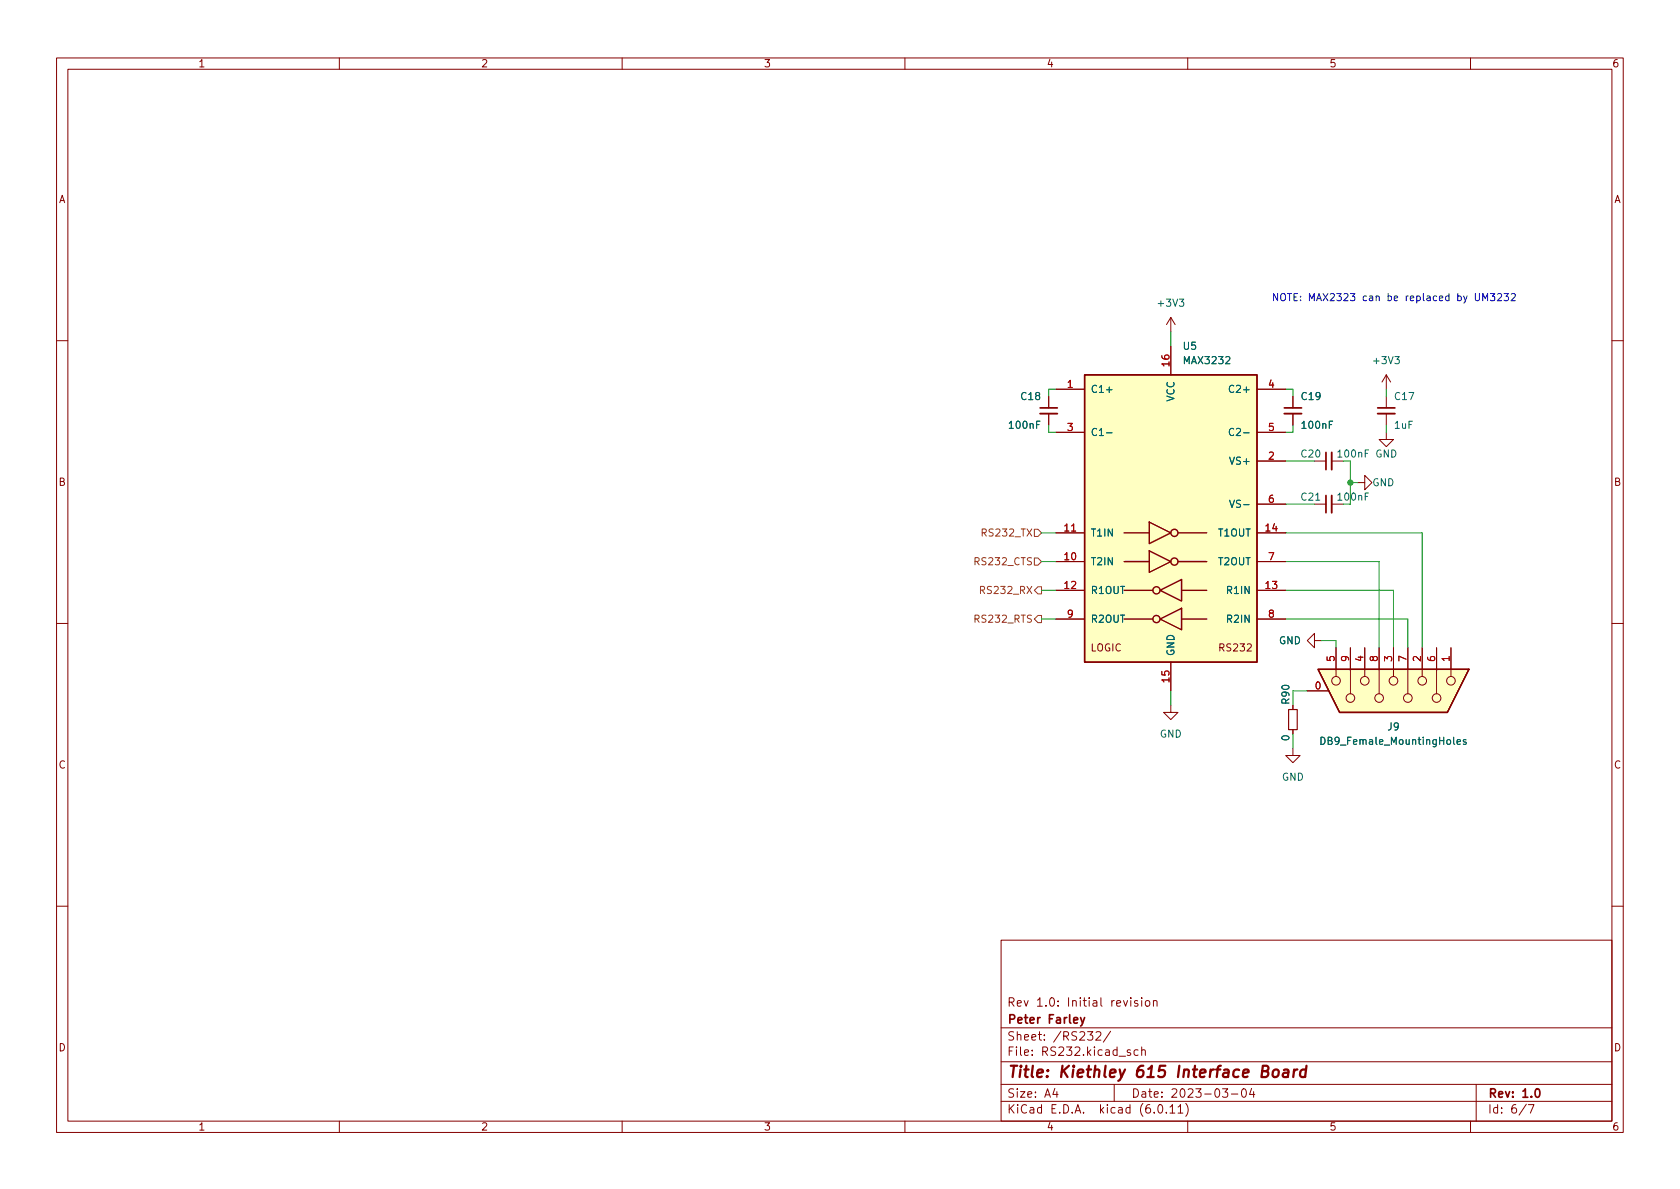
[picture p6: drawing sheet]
<svg xmlns="http://www.w3.org/2000/svg" width="297mm" height="210mm" viewBox="0 0 297 210" stroke-linecap="round" stroke-linejoin="round" font-family="sans-serif">
<g fill="none" stroke="#840000" stroke-width=".18">
<path d="M10 10.2h277v190.1h-277zM12 12.2h273v186.1h-273zM60 10.2v2M110 10.2v2M160 10.2v2M210 10.2v2M260 10.2v2M207 56.1v2.6M207 56.1l-.8 1.3M207 56.1l.8 1.3M10 60.2h2M185.4 70.1v2"/>
<path d="M185.4 73.1v2.1M186.7 68.8h5.1M186.7 76.4h5.1M207 61.2v5.1M222.2 68.8h5.1M222.2 76.4h5.1M228.6 70.1v2M228.6 73.1v2.1M245.1 76.4v1.3h1.3l-1.3 1.3-1.3-1.3h1.3M245.1 66.3l-.8 1.3M245.1 66.3v2.5M245.1 70.1v2"/>
<path d="M245.1 73.1v2.1M245.1 66.3l.8 1.3M285 60.2h2M186.7 99.3h5.1M186.7 94.2h5.1M222.2 89.1h5.1M222.2 99.3h5.1M222.2 94.2h5.1M222.2 81.5h5.1M232.4 89.1h2M232.4 81.5h2M235.5 89.1h2"/>
<path d="M235.5 81.5h2M240 85.3h1.3v-1.2l1.3 1.2-1.3 1.3v-1.3M10 110.2h2M186.7 104.4h5.1M186.7 109.5h5.1M207 117.1v5.1M220.5 114l.5-.1 .3 .3-.8 .9h.8M222.2 104.4h5.1M222.2 109.5h5.1M232.4 113.3v-1.3l-1.3 1.3 1.3 1.2v-1.2h1.3M236.2 114.5v5.1M238.8 114.5v8.2"/>
<path d="M241.3 114.5v5.1M243.8 114.5v8.2M246.4 114.5v5.1M248.9 114.5v8.2M251.5 114.5v5.1M254 114.5v8.2M256.5 114.5v5.1M285 110.2h2M207 124.7v1.3h1.3l-1.3 1.2-1.3-1.2h1.3M228.6 132.3v1.3h1.3l-1.3 1.3-1.3-1.3h1.3M228.6 124.7v.8M228.6 129v.8"/>
<path d="M231.1 122.2h3.8M10 160.2h2M177 166.3h108v32h-108zM194.6 176.4v1.3l.3 .2M203.9 177.1l.2-.2 .4 .1 .1 .9M285 160.2h2M60 198.3v2M110 198.3v2M160 198.3v2M177 194.8h108M177 191.8h108M177 187.8h108"/>
<path d="M177 181.8h108M182.5 186.5v.1M182.5 185.7v.1M184.6 183.8v.1M184.6 183v.1M193.8 182.6l.6-.2 .2 .2v.3l-.9 1h.9M196.4 182.4l-1.3 1.9M197 191.8v3M201.9 185.8l.2-.2 .3 .1 .1 .9M201.9 185.1v1.5M209.6 195.1a1.72 1.72 0 0 1 0 2.3M210 198.3v2"/>
<path d="M217.7 193.5h1.2M219.7 192.6l.2-.1a.81 .81 0 0 1 .5 .7 .81 .81 0 0 1-.3 .8h-.1a.81 .81 0 0 1-.6-.6 .81 .81 0 0 1 .3-.8zM221.3 192.5l-.4 1h1M221.6 193v1M260 198.3v2M261 191.8v6.5M270.2 195.3h1l-.6 1.5"/>
<circle cx="236.2" cy="120.4" r=".76"/>
<circle cx="238.8" cy="123.4" r=".76"/>
<circle cx="241.3" cy="120.4" r=".76"/>
<circle cx="243.8" cy="123.4" r=".76"/>
<circle cx="246.4" cy="120.4" r=".76"/>
<circle cx="248.9" cy="123.4" r=".76"/>
<circle cx="251.5" cy="120.4" r=".76"/>
<circle cx="254" cy="123.4" r=".76"/>
<circle cx="256.5" cy="120.4" r=".76"/>
</g>
<path d="M223.2 189.4l.8-.1a.46 .46 0 0 0 .3-.4 .46 .46 0 0 0-.3-.4h-.7l-.3 2h.8a.53 .53 0 0 0 .4-.5 .53 .53 0 0 0-.4-.6" fill="none" stroke="#840000" stroke-width=".4"/>
<g fill="none" stroke="#006464" stroke-width=".18">
<path d="M208.5 52.9h.8l-.4 .5 .3 .1v.5l-.1 .2-.6-.2M183.9 74.5h-.6v1.3M195.6 76.5h1M216.7 63.2l.5-.1 .3 .3-.8 .9h.8M219.9 76.5h1M235.6 74.5h-.6v1.3M242 79.6h-.6v1.2M246.6 63.1h.8l-.4 .4 .3 .2v.5l-.1 .1-.6-.1M219.9 89.2h1M232.6 88.5h.8M242 87.2h-.6v1.3M257 130.4v1.1l.2 .1"/>
<path d="M257.6 131.2l.6-.1v-.3h-.4l-.2 .2 .1 .6h.5M259.2 130.8h-.3l-.2 .2 .1 .1 .4 .2v.3h-.5"/>
</g>
<path d="M183.9 73.1h3M227.1 73.1h3M243.6 73.1h3M235.5 80v3.1M235.5 87.6v3.1" fill="none" stroke="#840000" stroke-width=".33"/>
<path d="M183.9 72.1h3M227.1 72.1h3M243.6 72.1h3M234.4 80v3.1M234.4 87.6v3.1" fill="none" stroke="#840000" stroke-width=".3"/>
<path d="M227.8 125.5h1.6v3.5h-1.6z" fill="none" stroke="#840000" stroke-width=".2"/>
<g fill="#ffffc2" stroke="#ffffc2" stroke-width=".18">
<path d="M191.8 66.3h30.4v50.8h-30.4z"/>
<path d="M233 118.4h26.7l-3.8 7.6h-19z"/>
</g>
<g fill="none" stroke="#840000" stroke-width=".25">
<path d="M191.8 66.3h30.4v50.8h-30.4zM198.8 99.3h4.4M198.8 94.2h4.4M203.2 97.4l3.8 1.9-3.8 1.9zM203.2 92.3l3.8 1.9-3.8 1.9zM208.3 99.3h5.1M208.3 94.2h5.1M198.8 109.5h5M198.8 104.4h5M205.1 109.5l3.8-1.9v3.8zM205.1 104.4l3.8-1.9v3.8zM208.9 109.5h4.5"/>
<path d="M208.9 104.4h4.5M233 118.4h26.7l-3.8 7.6h-19z"/>
<circle cx="207.6" cy="94.2" r=".63"/>
<circle cx="207.6" cy="99.3" r=".63"/>
<circle cx="204.5" cy="109.5" r=".63"/>
<circle cx="204.5" cy="104.4" r=".63"/>
</g>
<path d="M189.5 93.9h.7" fill="none" stroke="#a90000" stroke-width=".18"/>
<path d="M182.9 93.6h.6l.6 .6-.6 .7h-.6zM182.9 98.7h.6l.6 .6-.6 .6h-.6zM181.6 103.7l.8 1.3M182.4 103.7l-.8 1.3M183.5 108.8h.6v1.3h-.6l-.6-.6zM183.5 103.8h.6v1.2h-.6l-.6-.6z" fill="none" stroke="#725600" stroke-width=".18"/>
<path d="M256.2 52.4l-.4-.1-.2 .3 .1 .5h.5M256.2 51.9v1.3M260.9 51.9v1l.2 .3 .4-.1 .1-.2v-1" fill="none" stroke="#0000c2" stroke-width=".18"/>
<g fill="none" stroke="#009600" stroke-width=".18">
<path d="M207 58.7v2.5M185.4 75.2v1.2h1.3M186.7 68.8h-1.3v1.3M227.3 68.8h1.3v1.3M228.6 75.2v1.2h-1.3M245.1 68.8v1.3M245.1 75.2v1.2M184.1 94.2h2.6M184.1 99.3h2.6M227.3 89.1h5.1M227.3 94.2h24.2v20.3M227.3 81.5h5.1"/>
<path d="M227.3 99.3h16.5v15.2M238.8 81.5v7.6M238.8 85.3h1.2M184.1 109.5h2.6M184.1 104.4h2.6M227.3 109.5h21.6v5M227.3 104.4h19.1v10.1M233.7 113.3h2.5v1.2M207 122.2v2.5M228.6 129.8v2.5M228.6 122.2h2.5"/>
</g>
<circle cx="238.8" cy="85.3" r=".46" fill="#009600" stroke="#009600" stroke-width=".18"/>
<g font-size="2.8" fill="#840000">
<text x="178" y="191.2">Title:</text>
<text x="187.3" y="191.2">Kiethley</text>
<text x="201.1" y="191.2">615</text>
<text x="208.7" y="191.2">Interface</text>
<text x="223.9" y="191.2">Board</text>
</g>
<g font-size="2.1" fill="#840000">
<text x="178" y="178.5">Rev</text>
<text x="183.2" y="178.5">1.0:</text>
<text x="188.8" y="178.5">Initial</text>
<text x="196.6" y="178.5">revision</text>
<text x="178" y="184.5">Sheet:</text>
<text x="178" y="181.5">Peter</text>
<text x="185.3" y="181.5">Farley</text>
<text x="186.2" y="184.5">/RS232/</text>
<text x="178" y="187.2">File:</text>
<text x="184.4" y="187.2">RS232.kicad_sch</text>
<text x="178" y="197.4">KiCad</text>
<text x="178" y="194.6">Size:</text>
<text x="184.7" y="194.6">A4</text>
<text x="185.7" y="197.4">E.D.A.</text>
<text x="194.6" y="197.4">kicad</text>
<text x="200" y="194.6">Date:</text>
<text x="201.8" y="197.4">(6.0.11)</text>
<text x="207" y="194.6">2023-03-04</text>
<text x="263" y="194.6">Rev:</text>
<text x="263" y="197.4">Id:</text>
<text x="267.1" y="197.4">6/7</text>
<text x="269.1" y="194.6">1.0</text>
</g>
<g font-size="1.8" fill="#840000">
<text x="35" y="12.3">1</text>
<text x="85" y="12.3">2</text>
<text x="135" y="12.3">3</text>
<text x="185" y="12.3">4</text>
<text x="235" y="12.3">5</text>
<text x="285" y="12.3">6</text>
<text x="10.4" y="36.3">A</text>
<text x="285.4" y="36.3">A</text>
<text x="10.3" y="86.3">B</text>
<text x="285.3" y="86.3">B</text>
<text x="192.7" y="115.6">LOGIC</text>
<text x="215.3" y="115.6">RS232</text>
<text x="10.3" y="136.3">C</text>
<text x="285.3" y="136.3">C</text>
<text x="10.3" y="186.3">D</text>
<text x="285.3" y="186.3">D</text>
<text x="35" y="200.3">1</text>
<text x="85" y="200.3">2</text>
<text x="135" y="200.3">3</text>
<text x="185" y="200.3">4</text>
<text x="235" y="200.3">5</text>
<text x="285" y="200.3">6</text>
</g>
<g font-size="1.8" fill="#0000c2">
<text x="224.8" y="53.2">NOTE: MAX2323</text>
<text x="241" y="53.2">can</text>
<text x="245.5" y="53.2">be</text>
<text x="248.9" y="53.2">replaced</text>
<text x="258.1" y="53.2">by</text>
<text x="261.4" y="53.2">UM3232</text>
</g>
<g font-size="1.8" fill="#006464">
<text x="204.4" y="54.6">+3V3</text>
<text x="209" y="62.2">U5</text>
<text x="209" y="64.8">MAX3232</text>
<text x="242.5" y="64.8">+3V3</text>
<text x="180.3" y="71.1">C18</text>
<text x="192.8" y="69.9">C1+</text>
<text x="208" y="71.1" transform="rotate(-90 208 71.1)">VCC</text>
<text x="217" y="69.9">C2+</text>
<text x="229.9" y="71.1">C19</text>
<text x="246.4" y="71.1">C17</text>
<text x="178.1" y="76.2">100nF</text>
<text x="192.8" y="77.5">C1-</text>
<text x="217" y="77.5">C2-</text>
<text x="229.9" y="76.2">100nF</text>
<text x="246.4" y="76.2">1uF</text>
<text x="217.2" y="82.6">VS+</text>
<text x="229.8" y="81.3">C20</text>
<text x="243.1" y="81.3">GND</text>
<text x="229.8" y="88.9">C21</text>
<text x="242.6" y="86.4">GND</text>
<text x="192.8" y="95.3">T1IN</text>
<text x="215.3" y="95.3">T1OUT</text>
<text x="217.2" y="90.2">VS-</text>
<text x="192.8" y="100.3">T2IN</text>
<text x="215.3" y="100.3">T2OUT</text>
<text x="192.8" y="105.4">R1OUT</text>
<text x="216.7" y="105.4">R1IN</text>
<text x="192.8" y="110.5">R2OUT</text>
<text x="216.7" y="110.5">R2IN</text>
<text x="208" y="116.1" transform="rotate(-90 208 116.1)">GND</text>
<text x="226.1" y="114.3">GND</text>
<text x="228.4" y="124.7" transform="rotate(-90 228.4 124.7)">R90</text>
<text x="205" y="130.8">GND</text>
<text x="228.4" y="131.2" transform="rotate(-90 228.4 131.2)">0</text>
<text x="245.2" y="129.5">J9</text>
<text x="233.2" y="132.1">DB9_Female_MountingHoles</text>
<text x="226.6" y="138.4">GND</text>
</g>
<g font-size="1.8" fill="#a90000">
<text x="206.8" y="65" transform="rotate(-90 206.8 65)">16</text>
<text x="188.5" y="68.6">1</text>
<text x="224.1" y="68.6">4</text>
<text x="188.5" y="76.2">3</text>
<text x="224.1" y="76.2">5</text>
<text x="224.1" y="81.3">2</text>
<text x="224.1" y="88.9">6</text>
<text x="187.9" y="94">11</text>
<text x="223.5" y="94">14</text>
<text x="187.9" y="99.1">10</text>
<text x="224.1" y="99.1">7</text>
<text x="187.9" y="104.1">12</text>
<text x="223.5" y="104.1">13</text>
<text x="188.5" y="109.2">9</text>
<text x="224.1" y="109.2">8</text>
<text x="236" y="117.1" transform="rotate(-90 236 117.1)">5</text>
<text x="238.5" y="117.1" transform="rotate(-90 238.5 117.1)">9</text>
<text x="241" y="117.1" transform="rotate(-90 241 117.1)">4</text>
<text x="243.6" y="117.1" transform="rotate(-90 243.6 117.1)">8</text>
<text x="246.1" y="117.1" transform="rotate(-90 246.1 117.1)">3</text>
<text x="248.7" y="117.1" transform="rotate(-90 248.7 117.1)">7</text>
<text x="251.2" y="117.1" transform="rotate(-90 251.2 117.1)">2</text>
<text x="253.7" y="117.1" transform="rotate(-90 253.7 117.1)">6</text>
<text x="256.3" y="117.1" transform="rotate(-90 256.3 117.1)">1</text>
<text x="206.8" y="120.9" transform="rotate(-90 206.8 120.9)">15</text>
<text x="232.4" y="121.9">0</text>
</g>
<g font-size="1.8" fill="#009600">
<text x="236.2" y="81.3">100nF</text>
<text x="236.2" y="88.9">100nF</text>
</g>
<g font-size="1.8" fill="#725600">
<text x="173.3" y="95.3">RS232_TX</text>
<text x="172" y="100.3">RS232_CTS</text>
<text x="173" y="105.4">RS232_RX</text>
<text x="172" y="110.5">RS232_RTS</text>
</g>
</svg>
